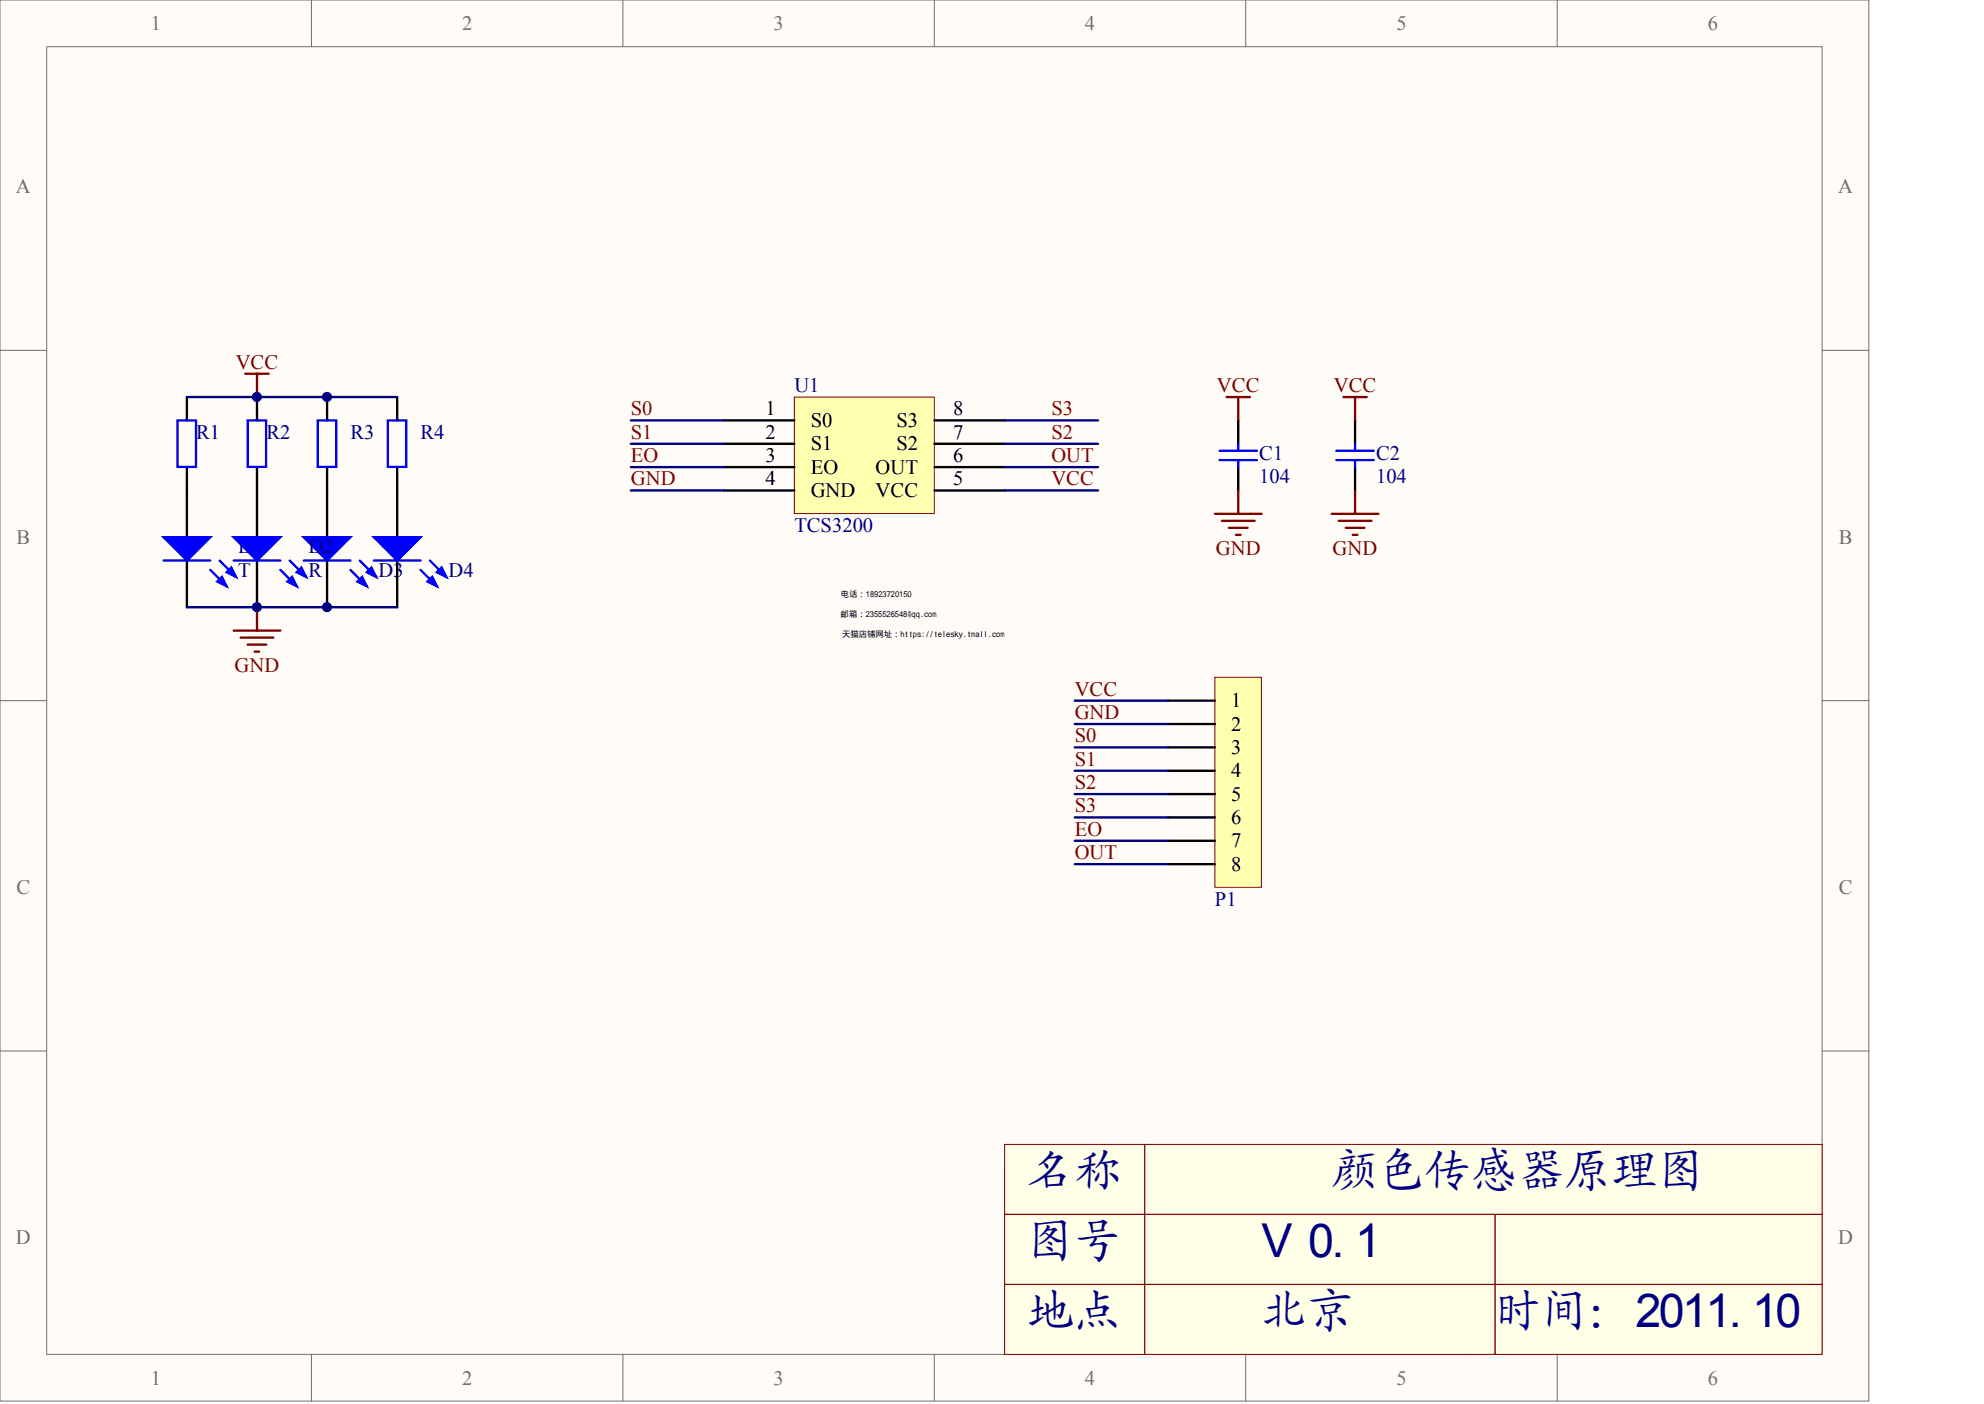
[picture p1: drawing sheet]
<svg xmlns="http://www.w3.org/2000/svg" width="840mm" height="594mm" viewBox="0 0 840 594" stroke-linecap="round" stroke-linejoin="round" font-family="sans-serif">
<g fill="#fffcf8" stroke="#716f64" stroke-width=".42">
<path d="M0 0h790.9v592.8h-790.9z"/>
<path d="M19.8 19.8h751.3v553.3h-751.3z"/>
</g>
<g fill="none" stroke="#716f64" stroke-width=".42">
<path d="M131.8 0v19.8M263.6 0v19.8M395.4 0v19.8M527.2 0v19.8M659 0v19.8M0 148.2h19.8M771.2 148.2h19.8M0 296.5h19.8M771.2 296.5h19.8M0 444.7h19.8M771.2 444.7h19.8M131.8 573.2v19.7"/>
<path d="M263.6 573.2v19.7M395.4 573.2v19.7M527.2 573.2v19.7M659 573.2v19.7"/>
</g>
<path d="M771.2 494.1h-346.1v79.1M425.1 523.8h346.1M474.6 523.8v29.6M672.3 523.8v29.6M425.1 553.4h346.1M622.9 553.4v19.8M425.1 563.3h346.1" fill="none" stroke="#000" stroke-width=".42"/>
<path d="M138.4 168v9.9M168.1 168v9.9M524 177.9v9.9M138.4 197.7v29.6M168.1 197.7v29.6M524 197.7v9.8M138.4 237.2v19.7M168.1 237.2v19.7" fill="none" stroke="#000" stroke-width=".99"/>
<path d="M134.5 177.9h7.8v19.7h-7.8zM164.1 177.9h7.8v19.7h-7.8zM516.1 190.7h15.8M516.1 194.7h15.8M524 187.8v2.9M524 194.7v3M128.5 237.2h19.8M152.3 237.2l6.9 6.9M158.2 237.2h19.8M181.9 237.2l6.9 6.9M148.3 241.1l6.9 7M178 241.1l6.9 7" fill="none" stroke="#00f" stroke-width=".99"/>
<g fill="#00f" stroke="#00f" stroke-width=".99">
<path d="M128.5 227.3h19.8l-9.9 9.9z"/>
<path d="M151.3 246.1l2-2 1.9 4z"/>
<path d="M155.2 242.1l2-2 2 4z"/>
<path d="M158.2 227.3h19.8l-9.9 9.9z"/>
<path d="M180.9 246.1l2-2 2 4z"/>
<path d="M184.9 242.1l2-2 1.9 4z"/>
</g>
<path d="M519.1 168h9.9M524 168v9.9M514.1 217.4h19.8M524 207.5v9.9M517.1 220.4h13.8M520.1 223.3h7.9M523 226.3h2M108.8 256.9v9.9M98.9 266.8h19.7M101.8 269.8h13.9M104.8 272.8h7.9M107.8 275.7h1.9" fill="none" stroke="#800000" stroke-width=".99"/>
<g fill="#ffffe8" stroke="#800000" stroke-width=".42">
<path d="M425.1 484.2h59.3v29.6h-59.3z"/>
<path d="M425.1 513.9h59.3v29.5h-59.3z"/>
<path d="M484.5 513.9h148.2v29.5h-148.2z"/>
<path d="M425.1 543.5h59.3v29.6h-59.3z"/>
<path d="M484.5 543.5h148.2v29.6h-148.2z"/>
<path d="M484.5 484.2h286.6v29.6h-286.6z"/>
<path d="M632.8 513.9h138.3v29.5h-138.3z"/>
<path d="M632.8 543.5h138.3v29.6h-138.3z"/>
</g>
<path d="M79.1 168v9.9M108.8 168v9.9M79.1 197.7v29.6M108.8 197.7v29.6M79.1 237.2v19.7M108.8 237.2v19.7" fill="none" stroke="#000" stroke-width=".99"/>
<g fill="#00f" stroke="#00f" stroke-width=".99">
<path d="M69.2 227.3h19.8l-9.9 9.9z"/>
<path d="M91.9 246.1l2-2 2 4z"/>
<path d="M95.9 242.1l2-2 2 4z"/>
<path d="M98.9 227.3h19.7l-9.8 9.9z"/>
<path d="M121.6 246.1l2-2 2 4z"/>
<path d="M125.6 242.1l1.9-2 2 4z"/>
</g>
<path d="M75.1 177.9h7.9v19.7h-7.9zM104.8 177.9h7.8v19.7h-7.8zM69.2 237.2h19.8M92.9 237.2l7 6.9M98.9 237.2h19.7M122.6 237.2l6.9 6.9M89 241.1l6.9 7M118.6 241.1l7 7" fill="none" stroke="#00f" stroke-width=".99"/>
<path d="M103.8 158.1h9.9M108.8 158.1v9.9" fill="none" stroke="#800000" stroke-width=".99"/>
<path d="M336.2 168h59.2v49.3h-59.2z" fill="#ffffb0" stroke="#800000" stroke-width=".42"/>
<path d="M306.5 177.9h29.7M395.5 177.9h29.6M306.5 187.8h29.7M306.5 197.7h29.7M395.5 187.8h29.6M395.5 197.7h29.6M306.5 207.5h29.7M395.5 207.5h29.6" fill="none" stroke="#000" stroke-width=".99"/>
<path d="M79.1 168h89M79.1 256.9h89" fill="none" stroke="#000080" stroke-width=".99"/>
<path d="M514.1 286.6h19.7v88.8h-19.7z" fill="#ffffb0" stroke="#800000" stroke-width=".42"/>
<path d="M573.5 177.9v9.9M573.5 197.7v9.8M494.4 296.5h19.7M494.4 306.4h19.7M494.4 316.2h19.7M494.4 326.1h19.7M494.4 336h19.7M494.4 345.9h19.7M494.4 355.8h19.7M494.4 365.7h19.7" fill="none" stroke="#000" stroke-width=".99"/>
<g fill="none" stroke="#000080" stroke-width=".99">
<path d="M267 177.9h39.5M425.1 177.9h39.6M267 187.8h39.5M267 197.7h39.5M425.1 187.8h39.6M425.1 197.7h39.6M267 207.5h39.5M425.1 207.5h39.6M454.8 296.5h39.6M454.8 306.4h39.6M454.8 316.2h39.6M454.8 326.1h39.6"/>
<path d="M454.8 336h39.6M454.8 345.9h39.6M454.8 355.8h39.6M454.8 365.7h39.6"/>
</g>
<path d="M565.5 190.7h15.9M565.5 194.7h15.9M573.5 187.8v2.9M573.5 194.7v3" fill="none" stroke="#00f" stroke-width=".99"/>
<path d="M568.5 168h9.9M573.5 168v9.9M563.6 217.4h19.7M573.5 207.5v9.9M566.5 220.4h13.9M569.5 223.3h7.9M572.5 226.3h1.9" fill="none" stroke="#800000" stroke-width=".99"/>
<g fill="#000080" stroke="#000080" stroke-width=".42">
<circle cx="108.7" cy="256.9" r="1.93"/>
<circle cx="108.7" cy="168" r="1.93"/>
<circle cx="138.4" cy="256.9" r="1.93"/>
<circle cx="138.4" cy="168" r="1.93"/>
</g>
<g font-size="19.8" fill="#000080">
<text x="435" y="502.1">名称</text>
<text x="563.6" y="502.1">颜色传感器原理图</text>
<text x="435" y="531.8">图号</text>
<text x="533.9" y="531.8">V 0. 1</text>
<text x="435" y="561.4">地点</text>
<text x="533.9" y="561.4">北京</text>
<text x="632.8" y="561.4">时间：2011. 10</text>
</g>
<g font-size="8.7" fill="#716f64">
<text x="63.8" y="12.7">1</text>
<text x="195.6" y="12.7">2</text>
<text x="327.4" y="12.7">3</text>
<text x="459.2" y="12.7">4</text>
<text x="591" y="12.7">5</text>
<text x="722.7" y="12.7">6</text>
<text x="6.7" y="81.9">A</text>
<text x="777.9" y="81.9">A</text>
<text x="7" y="230.1">B</text>
<text x="778.2" y="230.1">B</text>
<text x="7" y="378.3">C</text>
<text x="778.2" y="378.3">C</text>
<text x="6.7" y="526.6">D</text>
<text x="777.9" y="526.6">D</text>
<text x="63.8" y="585.9">1</text>
<text x="195.6" y="585.9">2</text>
<text x="327.4" y="585.9">3</text>
<text x="459.2" y="585.9">4</text>
<text x="591" y="585.9">5</text>
<text x="722.7" y="585.9">6</text>
</g>
<g font-size="8.7" fill="#800000">
<text x="99.8" y="156">VCC</text>
<text x="515" y="165.9">VCC</text>
<text x="564.5" y="165.9">VCC</text>
<text x="267" y="175.8">S0</text>
<text x="444.9" y="175.8">S3</text>
<text x="267" y="185.6">S1</text>
<text x="444.9" y="185.6">S2</text>
<text x="267" y="195.5">EO</text>
<text x="444.9" y="195.5">OUT</text>
<text x="267" y="205.4">GND</text>
<text x="444.9" y="205.4">VCC</text>
<text x="514.5" y="235">GND</text>
<text x="564" y="235">GND</text>
<text x="99.3" y="284.5">GND</text>
<text x="454.8" y="294.3">VCC</text>
<text x="454.8" y="304.2">GND</text>
<text x="454.8" y="314.1">S0</text>
<text x="454.8" y="324">S1</text>
<text x="454.8" y="333.9">S2</text>
<text x="454.8" y="343.7">S3</text>
<text x="454.8" y="353.6">EO</text>
<text x="454.8" y="363.5">OUT</text>
</g>
<g font-size="8.7" fill="#000080">
<text x="336.2" y="165.9">U1</text>
<text x="83.1" y="185.6">R1</text>
<text x="112.7" y="185.6">R2</text>
<text x="148.3" y="185.6">R3</text>
<text x="178" y="185.6">R4</text>
<text x="532.9" y="194.5">C1</text>
<text x="582.4" y="194.5">C2</text>
<text x="532.9" y="204.4">104</text>
<text x="582.4" y="204.4">104</text>
<text x="336.2" y="225.2">TCS3200</text>
<text x="100.8" y="234.1">D1</text>
<text x="130.5" y="234.1">D2</text>
<text x="100.8" y="243.9">T</text>
<text x="130.5" y="243.9">R</text>
<text x="160.2" y="243.9">D3</text>
<text x="189.8" y="243.9">D4</text>
<text x="514.1" y="383.3">P1</text>
</g>
<g font-size="8.7">
<text x="323.9" y="175.8">1</text>
<text x="403.4" y="175.8">8</text>
<text x="323.9" y="185.6">2</text>
<text x="343.1" y="180.7">S0</text>
<text x="379.4" y="180.7">S3</text>
<text x="403.4" y="185.6">7</text>
<text x="343.1" y="190.6">S1</text>
<text x="379.4" y="190.6">S2</text>
<text x="323.9" y="195.5">3</text>
<text x="403.4" y="195.5">6</text>
<text x="343.1" y="200.5">EO</text>
<text x="370.6" y="200.5">OUT</text>
<text x="323.9" y="205.4">4</text>
<text x="403.4" y="205.4">5</text>
<text x="343.1" y="210.3">GND</text>
<text x="370.6" y="210.3">VCC</text>
<text x="521.1" y="299.3">1</text>
<text x="521.1" y="309.2">2</text>
<text x="521.1" y="319">3</text>
<text x="521.1" y="328.9">4</text>
<text x="521.1" y="338.8">5</text>
<text x="521.1" y="348.7">6</text>
<text x="521.1" y="358.6">7</text>
<text x="521.1" y="368.5">8</text>
<text x="430.1" y="501.9">Title</text>
<text x="430.1" y="531.5">Size</text>
<text x="479.5" y="531.5">Number</text>
<text x="435" y="546.3">A4</text>
<text x="430.1" y="561.2">Date:</text>
<text x="474.6" y="561.2">2012-9-28</text>
<text x="627.8" y="561.2">Sheet</text>
<text x="655.8" y="561.2">of</text>
<text x="474.6" y="571.1">E:\</text>
<text x="627.8" y="571.1">Drawn By:</text>
</g>
<g font-size="3.5">
<text x="355.9" y="252.4">电话：18923720150</text>
<text x="355.8" y="261.1">邮箱：2355526548@qq.com</text>
<text x="356.4" y="269.6">天猫店铺网址：https://telesky.tmall.com</text>
</g>
</svg>
